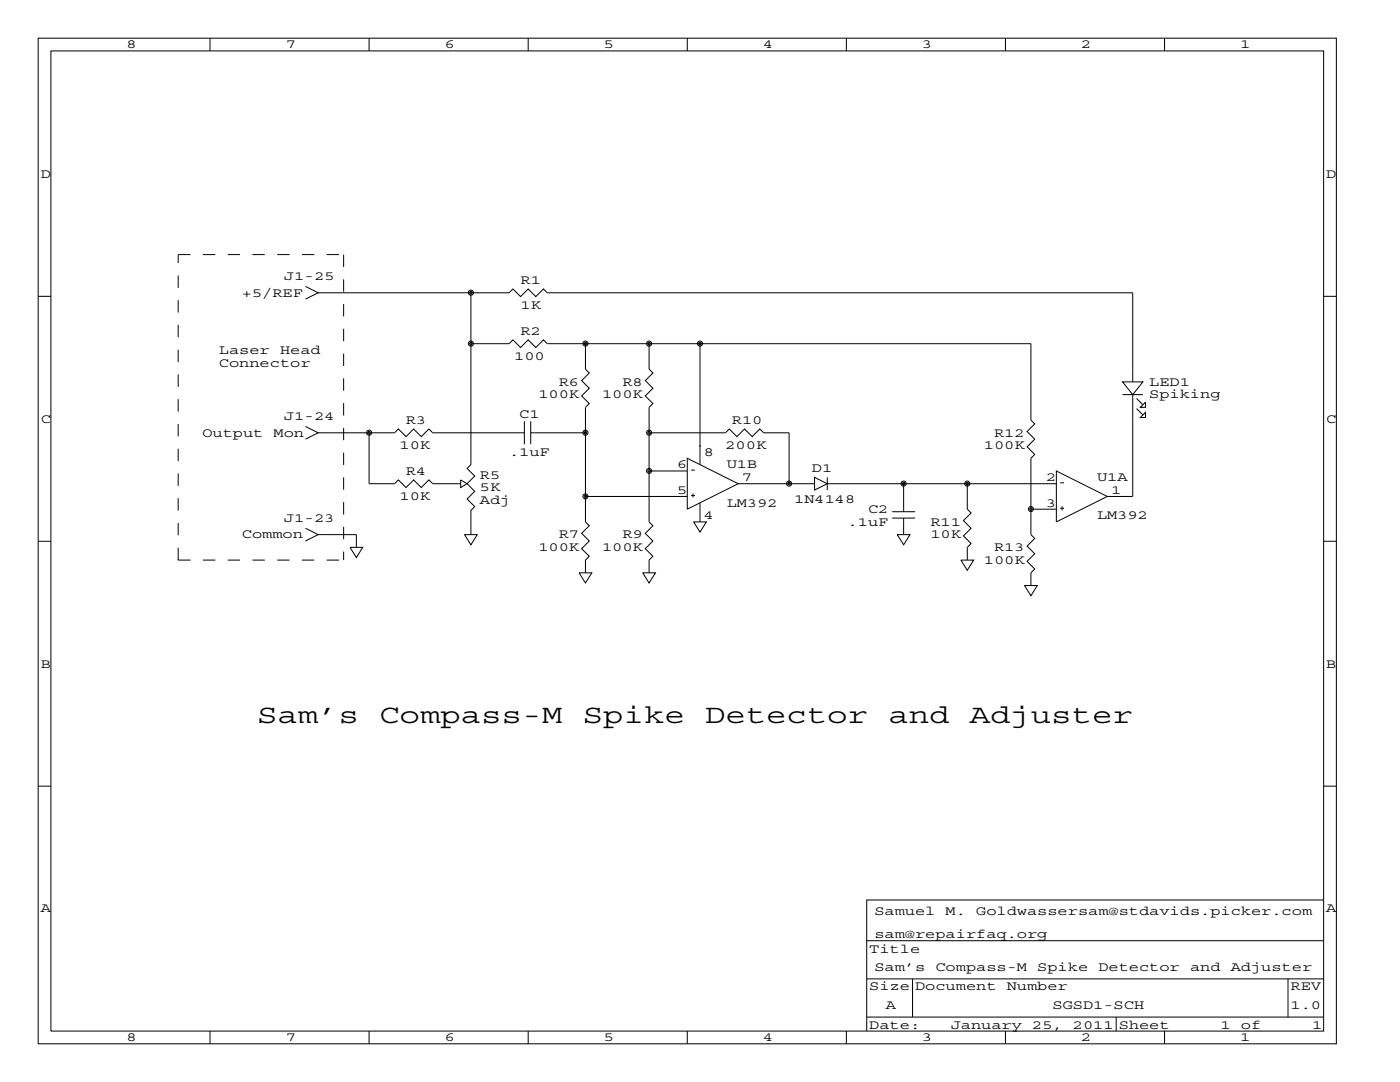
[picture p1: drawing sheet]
<svg xmlns="http://www.w3.org/2000/svg" width="279mm" height="216mm" viewBox="0 0 279 216" stroke-linecap="round" stroke-linejoin="round" font-family="sans-serif">
<g fill="none" stroke="#000" stroke-width=".2">
<path d="M7.6 7.6h259.1v200.7h-259.1zM10.2 10.2h254v195.5h-254zM41.9 7.6v2.6M73.7 7.6v2.6M105.4 7.6v2.6M137.2 7.6v2.6M168.9 7.6v2.6M200.7 7.6v2.6M232.4 7.6v2.6M7.6 59.1h2.6M61 57.1l2.5 1.3-2.5 1.3M63.5 58.4h38.1l.8-.7 1.5 1.5 1.5-1.5 1.5 1.5 1.6-1.5 .7 .7h116.9v17.8"/>
<path d="M94 58.4v34.3l-.8 .8 1.5 1.5-1.5 1.5 1.5 1.5-1.5 1.6 1.5 1.5-.7 .8v4.8M264.2 59.1h2.5M94 68.6h7.6l.8-.8 1.5 1.5 1.5-1.5 1.5 1.5 1.6-1.5 .7 .8h96.5v15.2l.8 .8-1.5 1.5 1.5 1.5-1.5 1.6 1.5 1.5-.8 .7v15.3l.8 .7-1.5 1.6 1.5 1.5-1.5 1.5 1.5 1.5-.8 .8v2.5M116.8 68.6v5.1l.8 .7-1.5 1.5 1.5 1.6-1.5 1.5 1.5 1.5-.8 .8v22.8l.8 .8-1.5 1.5 1.5 1.6-1.5 1.5 1.5 1.5-.8 .8v2.5M129.5 68.6v5.1l.8 .7-1.5 1.5 1.5 1.6-1.5 1.5 1.5 1.5-.8 .8v22.8l.8 .8-1.5 1.5 1.5 1.6-1.5 1.5 1.5 1.5-.8 .8v2.5M139.7 68.6v24.1M224 78.7h2.1l-2.1-2.5h4.1l-2 2.5M226.1 78.7v20.4h-5.1M226.1 78.7h2M226.8 79.5l1.3 1.3M61 85.1l2.5 1.3-2.5 1.2M73.7 86.4v10.1h5l.8-.7 1.5 1.5 1.5-1.5 1.6 1.5 1.5-1.5 .8 .7h5.5"/>
<path d="M91.9 95.8l1.3 .7-1.3 .8zM104.6 86.4h-18.2l-.8-.8-1.5 1.5-1.6-1.5-1.5 1.5-1.5-1.5-.8 .8h-15.2M104.6 84.1v4.5M105.9 84.1v4.5M105.9 86.4h10.9M116.8 99.1h20.4M129.5 86.4h15.3l.7-.8 1.6 1.5 1.5-1.5 1.5 1.5 1.5-1.5 .8 .8h5.1v10.1M129.5 94h7.7M137.2 91.4l10.1 5.1-10.1 5.1zM137.9 98.9h.8M137.9 93.8h.8M138.3 98.5v.8"/>
<path d="M139.7 88.9h.1M147.3 96.5h15.3M162.6 95.3l2.5 1.2-2.5 1.3zM165.1 96.5h45.7M165.1 95.2v2.6M180.3 96.5v5.6M193 96.5v5.1l.8 .8-1.5 1.5 1.5 1.5-1.5 1.5 1.5 1.6-.8 .7v2.6M210.8 94l10.2 5.1-10.2 5zM211.6 96.3h.7M226.8 81.5l1.3 1.3M227.6 83.3l1-1v1zM228.6 80.3v1h-1z"/>
<path d="M7.6 108h2.6M61 105.4l2.5 1.3-2.5 1.2M63.5 106.7h7.6v2.5M69.8 109.2h2.6l-1.3 2.1zM92.7 106.7h2.6l-1.3 2zM115.6 114.3h2.5l-1.3 2zM128.3 114.3h2.5l-1.3 2zM138.4 104.1h2.6l-1.3 2.1zM139.7 100.3v3.8M178.1 103.4h4.5M178.1 102.1h4.5M179.1 106.7h2.5l-1.3 2z"/>
<path d="M180.3 103.4v3.3M191.8 111.8h2.5l-1.3 2zM204.5 116.8h2.5l-1.3 2.1zM205.7 101.6h5.1M211.6 101.4h.7M212 101v.8M264.2 108h2.5M7.6 156.9h2.6M264.2 156.9h2.5M264.2 179.6h-91.2v26.1M173 195.3h91.2M173 187.7h91.2"/>
<path d="M182.1 195.3v7.6M257 195.3v7.6M41.9 205.7v2.6M73.7 205.7v2.6M105.4 205.7v2.6M137.2 205.7v2.6M168.9 205.7v2.6M173 202.9h91.2M200.7 205.7v2.6M222.8 202.9v2.8M232.4 205.7v2.6"/>
<circle cx="94" cy="58.4" r=".51"/>
<circle cx="94" cy="58.4" r=".25"/>
<circle cx="94" cy="68.6" r=".51"/>
<circle cx="94" cy="68.6" r=".25"/>
<circle cx="116.8" cy="68.6" r=".51"/>
<circle cx="116.8" cy="68.6" r=".25"/>
<circle cx="129.5" cy="68.6" r=".51"/>
<circle cx="129.5" cy="68.6" r=".25"/>
<circle cx="139.7" cy="68.6" r=".51"/>
<circle cx="139.7" cy="68.6" r=".25"/>
<circle cx="73.7" cy="86.3" r=".51"/>
<circle cx="73.7" cy="86.3" r=".25"/>
<circle cx="116.8" cy="99" r=".51"/>
<circle cx="116.8" cy="86.3" r=".51"/>
<circle cx="116.8" cy="99" r=".25"/>
<circle cx="116.8" cy="86.3" r=".25"/>
<circle cx="129.5" cy="94" r=".51"/>
<circle cx="129.5" cy="86.3" r=".51"/>
<circle cx="129.5" cy="86.3" r=".25"/>
<circle cx="129.5" cy="94" r=".25"/>
<circle cx="157.5" cy="96.5" r=".51"/>
<circle cx="157.5" cy="96.5" r=".25"/>
<circle cx="180.3" cy="96.5" r=".51"/>
<circle cx="180.3" cy="96.5" r=".25"/>
<circle cx="193" cy="96.5" r=".51"/>
<circle cx="193" cy="96.5" r=".25"/>
<circle cx="205.7" cy="101.6" r=".51"/>
<circle cx="205.7" cy="101.6" r=".25"/>
</g>
<path d="M35.6 50.8h33M68.6 50.8v61M35.6 111.8h33M35.6 111.8v-61" fill="none" stroke="#000" stroke-width=".2" stroke-dasharray="2.5" stroke-linecap="butt"/>
<g font-size="5.3">
<text x="51.3" y="144.3">Sam’s</text>
<text x="75.7" y="144.3">Compass-M</text>
<text x="116.3" y="144.3">Spike</text>
<text x="140.7" y="144.3">Detector</text>
<text x="177.3" y="144.3">and</text>
<text x="193.5" y="144.3">Adjuster</text>
</g>
<g font-size="2.6">
<text x="25.3" y="9.7">8</text>
<text x="57" y="9.7">7</text>
<text x="88.8" y="9.7">6</text>
<text x="120.5" y="9.7">5</text>
<text x="152.3" y="9.7">4</text>
<text x="184" y="9.7">3</text>
<text x="215.8" y="9.7">2</text>
<text x="247.5" y="9.7">1</text>
<text x="8.1" y="35.5">D</text>
<text x="264.7" y="35.5">D</text>
<text x="48.3" y="59.2">+5/REF</text>
<text x="56.6" y="55.9">J1-25</text>
<text x="103.9" y="56.6">R1</text>
<text x="103.9" y="61.7">1K</text>
<text x="43.7" y="70.6">Laser</text>
<text x="55.9" y="70.6">Head</text>
<text x="102.6" y="71.9">100</text>
<text x="103.9" y="66.8">R2</text>
<text x="43.7" y="73.2">Connector</text>
<text x="111.5" y="77">R6</text>
<text x="124.2" y="77">R8</text>
<text x="229.4" y="77">LED1</text>
<text x="56.6" y="83.8">J1-24</text>
<text x="103.6" y="83.3">C1</text>
<text x="107.4" y="79.5">100K</text>
<text x="120.1" y="79.5">100K</text>
<text x="229.4" y="79.5">Spiking</text>
<text x="8.1" y="84.3">C</text>
<text x="40.4" y="87.1">Output</text>
<text x="54.6" y="87.1">Mon</text>
<text x="79.8" y="89.7">10K</text>
<text x="81" y="84.6">R3</text>
<text x="144.8" y="89.7">200K</text>
<text x="146" y="84.6">R10</text>
<text x="196.3" y="89.7">100K</text>
<text x="198.4" y="87.1">R12</text>
<text x="264.7" y="84.3">C</text>
<text x="81" y="94.7">R4</text>
<text x="95.8" y="95.5">R5</text>
<text x="101.6" y="90.9">.1uF</text>
<text x="135.1" y="93.5">6</text>
<text x="140.5" y="90.9">8</text>
<text x="145" y="93.5">U1B</text>
<text x="162.1" y="94.2">D1</text>
<text x="79.8" y="99.8">10K</text>
<text x="95.8" y="98">5K</text>
<text x="95.8" y="100.6">Adj</text>
<text x="135.1" y="98.6">5</text>
<text x="145" y="101.1">LM392</text>
<text x="148.1" y="96">7</text>
<text x="158.5" y="100.3">1N4148</text>
<text x="208.8" y="101.1">3</text>
<text x="208.8" y="96">2</text>
<text x="218.9" y="96">U1A</text>
<text x="221.7" y="98.6">1</text>
<text x="48.3" y="107.4">Common</text>
<text x="56.6" y="104.1">J1-23</text>
<text x="111.5" y="107.4">R7</text>
<text x="124.2" y="107.4">R9</text>
<text x="140.5" y="103.6">4</text>
<text x="169.2" y="104.9">.1uF</text>
<text x="173.2" y="102.4">C2</text>
<text x="185.7" y="104.9">R11</text>
<text x="185.7" y="107.4">10K</text>
<text x="218.9" y="103.6">LM392</text>
<text x="107.4" y="110">100K</text>
<text x="120.1" y="110">100K</text>
<text x="196.3" y="112.5">100K</text>
<text x="198.4" y="110">R13</text>
<text x="8.1" y="133.2">B</text>
<text x="264.7" y="133.2">B</text>
<text x="8.1" y="182.1">A</text>
<text x="174.5" y="182.6">Samuel</text>
<text x="188.7" y="182.6">M.</text>
<text x="194.8" y="182.6">Goldwassersam@stdavids.picker.com</text>
<text x="264.7" y="182.1">A</text>
<text x="173.5" y="190.2">Title</text>
<text x="174.5" y="187.2">sam@repairfaq.org</text>
<text x="173.5" y="197.6">Size Document</text>
<text x="174.5" y="193.8">Sam’s</text>
<text x="186.7" y="193.8">Compass-M</text>
<text x="200.9" y="197.6">Number</text>
<text x="207" y="193.8">Spike</text>
<text x="219.2" y="193.8">Detector</text>
<text x="237.5" y="193.8">and</text>
<text x="245.6" y="193.8">Adjuster</text>
<text x="257.6" y="197.6">REV</text>
<text x="176.8" y="201.4">A</text>
<text x="210.1" y="201.4">SGSD1-SCH</text>
<text x="257.6" y="201.4">1.0</text>
<text x="25.3" y="207.8">8</text>
<text x="57" y="207.8">7</text>
<text x="88.8" y="207.8">6</text>
<text x="120.5" y="207.8">5</text>
<text x="152.3" y="207.8">4</text>
<text x="173.5" y="205.2">Date:</text>
<text x="184" y="207.8">3</text>
<text x="189.7" y="205.2">January</text>
<text x="206" y="205.2">25,</text>
<text x="214.1" y="205.2">2011 Sheet</text>
<text x="215.8" y="207.8">2</text>
<text x="243.6" y="205.2">1</text>
<text x="247.5" y="207.8">1</text>
<text x="247.6" y="205.2">of</text>
<text x="261.9" y="205.2">1</text>
</g>
</svg>
